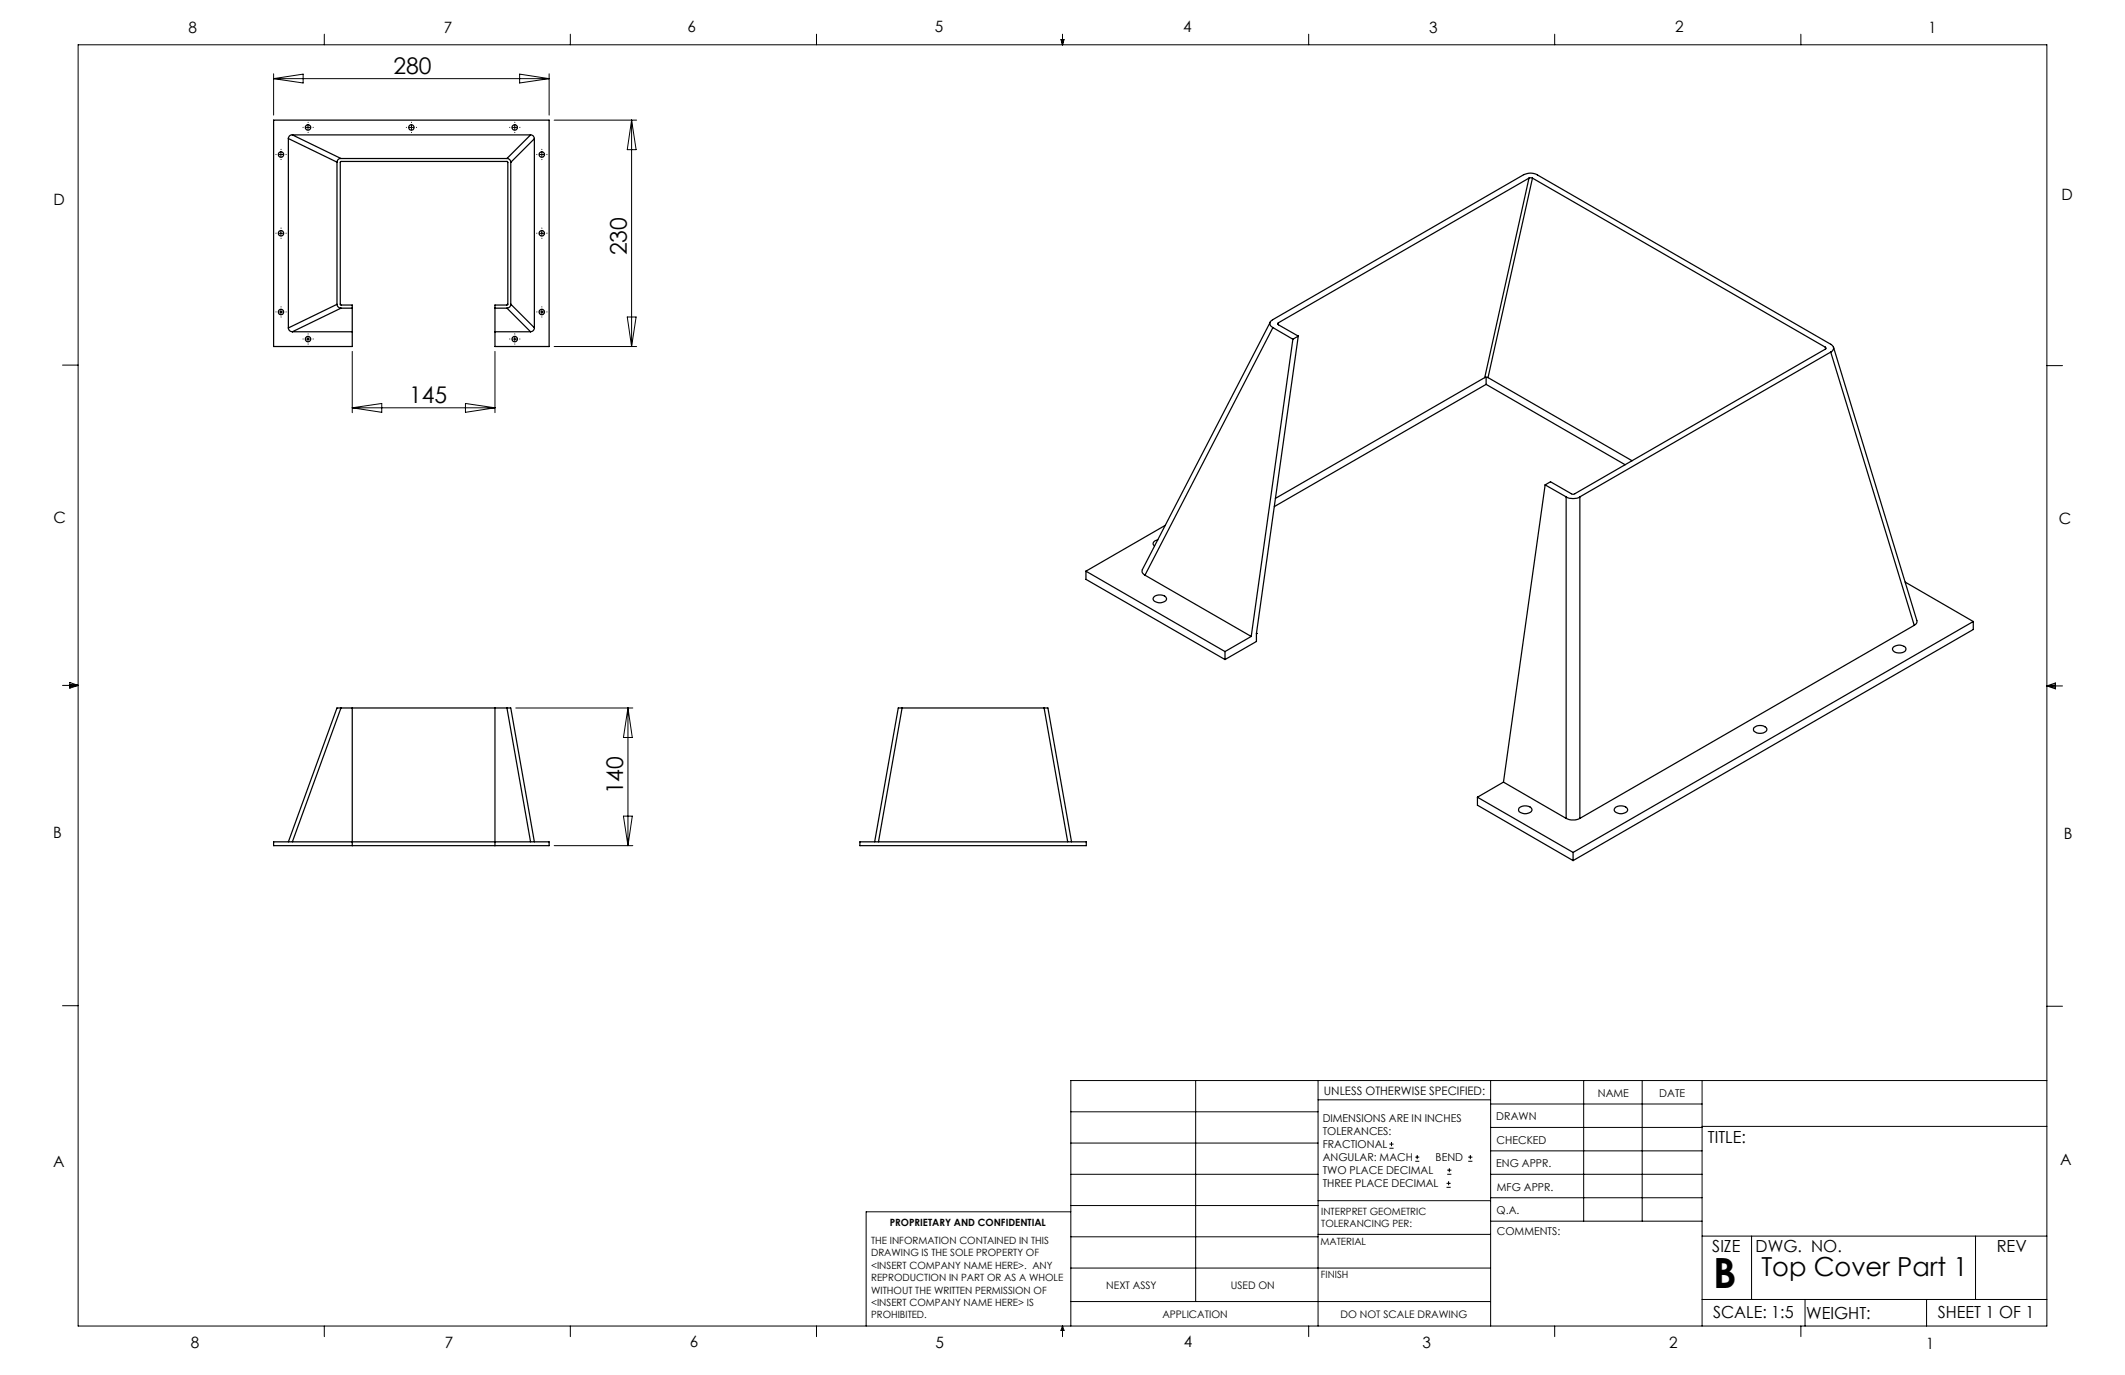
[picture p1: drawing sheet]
<svg xmlns="http://www.w3.org/2000/svg" width="432mm" height="279mm" viewBox="0 0 432 279" stroke-linecap="round" stroke-linejoin="round" font-family="sans-serif">
<g fill="none" stroke="#000" stroke-width=".2">
<path d="M15.9 9.1h400v260.4h-400zM55.6 15v8.4M55.6 16h56M55.6 16l6-.9v1.8zM65.9 6.9v2.2M105.6 15.1l6 .9-6 .9zM111.6 15v8.4M115.9 6.9v2.2M165.9 6.9v2.2M215.6 8h.6l-.3 1.1zM215.7 8l.2 1.1M215.9 6.9v2.2"/>
<path d="M216 8l-.1 1.1M265.9 6.9v2.2M315.9 6.9v2.2M365.9 6.9v2.2M56.6 31.4h1M57.1 30.9v1M62.1 25.9h1M62.6 25.4v1M83.1 25.9h1M83.6 25.4v1M104.1 25.9h1M104.6 25.4v1"/>
<path d="M109.6 31.4h1M110.1 30.9v1M112.6 24.4h16.8M128.3 24.4v46M128.3 24.4l1 6h-1.8zM56.6 47.4h1M57.1 46.9v1M109.6 47.4h1M110.1 46.9v1M12.7 74.2h3.2M56.6 63.4h1M57.1 62.9v1"/>
<path d="M62.1 68.9h1M62.6 68.4v1M71.6 71.4v12.5M100.6 71.4v12.5M104.1 68.9h1M104.6 68.4v1M109.6 63.4h1M110.1 62.9v1M112.6 70.4h16.8M127.5 64.4h1.8l-1 6zM415.9 74.3h3.2M71.6 82.9h29"/>
<path d="M71.6 82.9l6-.9v1.8zM94.6 82l6 .9-6 .9zM12.7 139.3h3.2M14.2 139.1l1.7 .2M14.2 138.7l1.7 .6-1.7 .5zM15.9 139.3l-1.7 .3M415.9 139.4h3.2M415.9 139.4l1.8-.6v1.2zM415.9 139.4l1.8 .3M417.7 139.2l-1.8 .2M104.8 143.9h23.8M127.6 143.9v27.9"/>
<path d="M127.6 143.9l.9 6h-1.8zM112.6 171.8h16M126.7 165.8h1.8l-.9 6zM12.7 204.4h3.2M243 219.6v44.9M267.8 219.6v49.9M302.9 219.6v49.9M321.8 219.6v28.5M333.7 219.6v28.5M345.9 219.6v49.9M415.9 204.5h3.2M415.9 219.6h-198.3v49.9"/>
<path d="M217.6 238.6h50.2M217.6 232.3h50.2M217.6 225.9h50.2M267.8 223.5h35.1M282.3 233.3h.9M282.3 232.5h.9M282.8 232.1v.8M287.6 236h.8M287.6 235.1h.8M288 234.7v.8M294.1 238.6h.8M294.1 237.8h.8"/>
<path d="M294.5 237.4v.8M298.3 236h.9M298.3 235.1h.9M298.8 234.7v.8M302.9 238.6h43M302.9 233.9h43M302.9 229.1h43M302.9 224.3h43M345.9 228.9h70M217.6 257.7h85.3M217.6 251.3h50.2M217.6 245h50.2"/>
<path d="M217.6 246.2h-41.6v23.3M267.8 250.8h35.1M267.8 244h35.1M293.9 241.3h.9M293.9 240.5h.9M294.4 240v.8M302.9 248.1h43M302.9 243.4h43M345.9 251.2h70M355.9 251.2v12.9M401.4 251.2v12.9M65.9 269.5v2.1"/>
<path d="M115.9 269.5v2.1M165.9 269.5v2.1M215.9 269.5v2.1M215.9 269.5l.3 .8h-.6zM217.6 264.5h85.3M265.9 269.5v2.1M315.9 269.5v2.1M345.9 264.1h70M365.9 269.5v2.1M366.8 264.1v5.4M391.5 264.1v5.4"/>
</g>
<g fill="none" stroke="#000" stroke-width=".2" stroke-dasharray="15.2 1.3 1.3 1.3">
<path d="M56.1 31.4h.1M57.1 30.4v-.1M57.1 32.4h.1M58.1 31.4h.1M61.6 25.9h.1M62.6 24.9v-.1M62.6 26.9h.1M63.6 25.9h.1M82.6 25.9h.1M83.6 24.9v-.1M83.6 26.9h.1M84.6 25.9h.1"/>
<path d="M103.6 25.9h.1M104.6 24.9v-.1M104.6 26.9h.1M105.6 25.9h.1M109.1 31.4h.1M110.1 30.4v-.1M110.1 32.4h.1M111.1 31.4h.1M56.1 47.4h.1M57.1 46.4v-.1M57.1 48.4h.1M58.1 47.4h.1"/>
<path d="M109.1 47.4h.1M110.1 46.4v-.1M110.1 48.4h.1M111.1 47.4h.1M56.1 63.4h.1M57.1 62.4v-.1M57.1 64.4h.1M58.1 63.4h.1M61.6 68.9h.1M62.6 67.9v-.1M62.6 69.9h.1M63.6 68.9h.1"/>
<path d="M103.6 68.9h.1M104.6 67.9v-.1M104.6 69.9h.1M105.6 68.9h.1M109.1 63.4h.1M110.1 62.4v-.1M110.1 64.4h.1M111.1 63.4h.1"/>
</g>
<g fill="none" stroke="#000" stroke-width=".25">
<path d="M55.6 24.4h56v46h-11v-8.4l2.6-.1v-29l-.1-.1h-33.8l-.2 .1v29l.1 .1h2.4v8.4h-16zM58.6 28.2l9.9 4.7M58.6 28.2v38.4M59.4 27.4a.73 .73 0 0 0-.8 .8M59.4 27.4l9.9 4.8M59.4 27.4h48.4M68.5 32.9v28.9M69.3 32.2a.78 .78 0 0 0-.8 .7M69.3 32.2h33.7M103 32.2a.73 .73 0 0 1 .8 .8M103.8 33v28.8M107.8 27.4a.73 .73 0 0 1 .8 .8"/>
<path d="M107.8 27.4l-4.8 4.8M108.6 28.2l-4.8 4.8M108.6 28.2v38.4M310.7 36.2h.7M310.7 36.2l-50.9 29.4M310.7 36.2l-9 40.5M311.4 36.2l59.5 34.4M311.4 36.2l-9 40.5M58.6 66.6a.78 .78 0 0 0 .8 .8M59.4 67.4h12.2M68.5 61.8a.85 .85 0 0 0 .8 .8M68.5 61.8l-9.9 4.8"/>
<path d="M69.3 62.6h2.3M69.3 62.6l-9.9 4.8M100.6 62.6h2.4M100.6 67.4h7.2M103 62.6l4.8 4.8M103.8 61.8a.78 .78 0 0 1-.8 .8M103.8 61.8l4.8 4.8M108.6 66.6a.78 .78 0 0 1-.8 .8M258.1 65.4l-26 50.5a.83 .83 0 0 0 .6 1M258.7 66.6a.83 .83 0 0 1-.7-.8 .83 .83 0 0 1 .6-.8l51-29.5a2.93 2.93 0 0 1 2.8 .1l59.6 34.4a.83 .83 0 0 1 .6 .7 .83 .83 0 0 1-.6 .8M258.7 66.6l4 2.3M258.7 66.6l-26 50.3"/>
<path d="M259.8 65.6l-.2 .1 .2 .3 4 2.3M259.8 65.6l-.2 .2M262.7 68.9l-8.5 60.4M263.8 68.3l-1.1 .6M263.8 68.3l-8.5 60.4M301.7 76.7h.7M301.7 76.7l-42.5 24.6M302 76.7v1.4M302 78.1l28.2 16.3M302 78.1l-43.1 24.8M302.4 76.7l29.2 16.9M370.9 70.6l.2 .2-.2 .1-51 29.5-.6-.1-4.2-2.4-1.1 .6"/>
<path d="M370.9 70.6l.1 .3M372 71.5l-51 29.5M372 71.5l17 55.6M372.6 70.6l16.9 55.5-.1 .6-.4 .4M314 98.5l-8.5 60.4M314 98.5l4.2 2.5M220.7 116.1l28.2 16.3M220.7 116.1v1.6l28.2 16.3M232.7 116.9l21.5 12.4M235.3 109.7a.73 .73 0 0 0-.8 .4 .73 .73 0 0 0 .1 .8M236.8 106.8l-16.1 9.3M318.2 101a2.93 2.93 0 0 0 2.8 0"/>
<path d="M318.2 101v65.3M321 101v65.3M387.1 118.3l13.9 8M234.5 121.3a1.77 1.77 0 0 1 2.5 .3 1.31 1.31 0 0 1-1.9 .8 .69 .69 0 0 1-.6-1.1zM248.9 132.4v1.6M254.2 129.3l-5.3 3.1M255.3 128.7h.1M255.3 128.7v1.7l-6.4 3.6M384.7 131.5a1.77 1.77 0 0 1 2.6 .3 1.16 1.16 0 0 1-1.6 .9 .84 .84 0 0 1-.9-.3 .84 .84 0 0 1-.1-.9zM389 127.1l-68 39.2M401 126.3l-81.3 46.9M401 126.3v1.6l-81.3 47"/>
<path d="M69.3 143.9h-.8l-9.9 27.2M69.3 143.9h33.7M69.3 143.9l-9.9 27.2M71.6 143.9v27.9M100.6 143.9v27.9M103 143.9h.8l4.8 27.2M103 143.9l4.8 27.2M183.3 143.9h-.8l-4.8 27.2M183.3 143.9h28.9M183.3 143.9l-4.8 27.2M212.2 143.9h.7l4.8 27.2M212.2 143.9l4.8 27.2"/>
<path d="M305.5 158.9l12.7 7.4M305.5 158.9l-5.3 3.1M356.4 147.8a1.82 1.82 0 0 1 2.6 .3 1.23 1.23 0 0 1-1.6 .9 1.1 1.1 0 0 1-1.1-.9zM55.6 171.1h56v.7h-56zM174.7 171.1h46v.7h-46zM300.2 162v1.6l19.5 11.3M300.2 162l19.5 11.2M308.7 164.2a1.82 1.82 0 0 1 2.6 .2 1.31 1.31 0 0 1-2 .8 .69 .69 0 0 1-.6-.3 .69 .69 0 0 1 0-.7zM318.2 166.3a3.2 3.2 0 0 0 2.8 0M319.7 173.2v1.7M328.2 164.2a1.77 1.77 0 0 1 2.5 .2 1.31 1.31 0 0 1-1.9 .8 .69 .69 0 0 1-.6-1z"/>
<circle cx="57.1" cy="31.4" r=".54"/>
<circle cx="62.6" cy="25.9" r=".54"/>
<circle cx="83.6" cy="25.9" r=".54"/>
<circle cx="104.6" cy="25.9" r=".55"/>
<circle cx="110.1" cy="31.4" r=".55"/>
<circle cx="57.1" cy="47.4" r=".55"/>
<circle cx="110.1" cy="47.4" r=".56"/>
<circle cx="57.1" cy="63.4" r=".54"/>
<circle cx="62.6" cy="68.9" r=".54"/>
<circle cx="104.6" cy="68.9" r=".55"/>
<circle cx="110.1" cy="63.4" r=".55"/>
</g>
<text font-size="8.5" x="348.1" y="261.8">B</text>
<text font-size="5.3" x="357.9" y="259.3">Top Cover Part 1</text>
<g font-size="4.7">
<text x="79.9" y="14.9">280</text>
<text x="127.4" y="51.9" transform="rotate(-90 127.4 51.9)">230</text>
<text x="83.1" y="81.8">145</text>
<text x="126.6" y="161.4" transform="rotate(-90 126.6 161.4)">140</text>
</g>
<g font-size="3.4">
<text x="347.1" y="232.3">TITLE:</text>
<text x="347.9" y="254.3">SIZE</text>
<text x="356.7" y="254.4">DWG. NO.</text>
<text x="405.7" y="254.5">REV</text>
<text x="348.1" y="267.9">SCALE: 1:5</text>
<text x="367" y="268">WEIGHT:</text>
<text x="393.8" y="267.9">SHEET 1 OF 1</text>
</g>
<g font-size="3.2">
<text x="38.3" y="6.7">8</text>
<text x="90.2" y="6.7">7</text>
<text x="139.7" y="6.5">6</text>
<text x="190" y="6.5">5</text>
<text x="240.4" y="6.5">4</text>
<text x="290.4" y="6.7">3</text>
<text x="340.4" y="6.5">2</text>
<text x="391.9" y="6.7">1</text>
<text x="10.9" y="41.6">D</text>
<text x="418.9" y="40.7">D</text>
<text x="10.9" y="106.3">C</text>
<text x="418.4" y="106.4">C</text>
<text x="10.8" y="170.2">B</text>
<text x="419.4" y="170.6">B</text>
<text x="10.8" y="237.2">A</text>
<text x="418.6" y="236.8">A</text>
<text x="38.8" y="273.8">8</text>
<text x="90.4" y="273.8">7</text>
<text x="140.2" y="273.8">6</text>
<text x="190.1" y="273.9">5</text>
<text x="240.5" y="273.8">4</text>
<text x="289" y="273.9">3</text>
<text x="339.1" y="273.8">2</text>
<text x="391.4" y="274.1">1</text>
</g>
<text font-size="2.4" x="269" y="222.4">UNLESS OTHERWISE SPECIFIED:</text>
<g font-size="2.2">
<text x="268.8" y="228">DIMENSIONS ARE IN INCHES</text>
<text x="304.1" y="227.7">DRAWN</text>
<text x="324.7" y="222.9">NAME</text>
<text x="337.2" y="222.9">DATE</text>
<text x="268.8" y="230.6">TOLERANCES:</text>
<text x="268.8" y="233.3">FRACTIONAL</text>
<text x="304.1" y="232.6">CHECKED</text>
<text x="268.8" y="236">ANGULAR: MACH</text>
<text x="268.8" y="238.6">TWO PLACE DECIMAL</text>
<text x="291.7" y="236">BEND</text>
<text x="304" y="237.2">ENG APPR.</text>
<text x="268.8" y="241.3">THREE PLACE DECIMAL</text>
<text x="304.2" y="241.9">MFG APPR.</text>
<text x="304.1" y="246.7">Q.A.</text>
<text x="304.1" y="250.9">COMMENTS:</text>
</g>
<g font-size="2.1">
<text x="224.8" y="262">NEXT ASSY</text>
<text x="250.1" y="261.9">USED ON</text>
<text x="236.2" y="267.8">APPLICATION</text>
<text x="272.4" y="267.8">DO NOT SCALE DRAWING</text>
</g>
<g font-size="2">
<text x="180.8" y="249.2">PROPRIETARY AND CONFIDENTIAL</text>
<text x="268.5" y="246.8">INTERPRET GEOMETRIC</text>
<text x="268.5" y="249.4">TOLERANCING PER:</text>
<text x="177" y="252.8">THE INFORMATION CONTAINED IN THIS</text>
<text x="177" y="255.3">DRAWING IS THE SOLE PROPERTY OF</text>
<text x="177" y="257.8">&lt;INSERT COMPANY NAME HERE&gt;. ANY</text>
<text x="268.3" y="252.9">MATERIAL</text>
<text x="177" y="260.3">REPRODUCTION IN PART OR AS A WHOLE</text>
<text x="177" y="262.9">WITHOUT THE WRITTEN PERMISSION OF</text>
<text x="268.4" y="259.7">FINISH</text>
<text x="177" y="265.4">&lt;INSERT COMPANY NAME HERE&gt; IS</text>
<text x="177" y="267.9">PROHIBITED.</text>
</g>
</svg>
